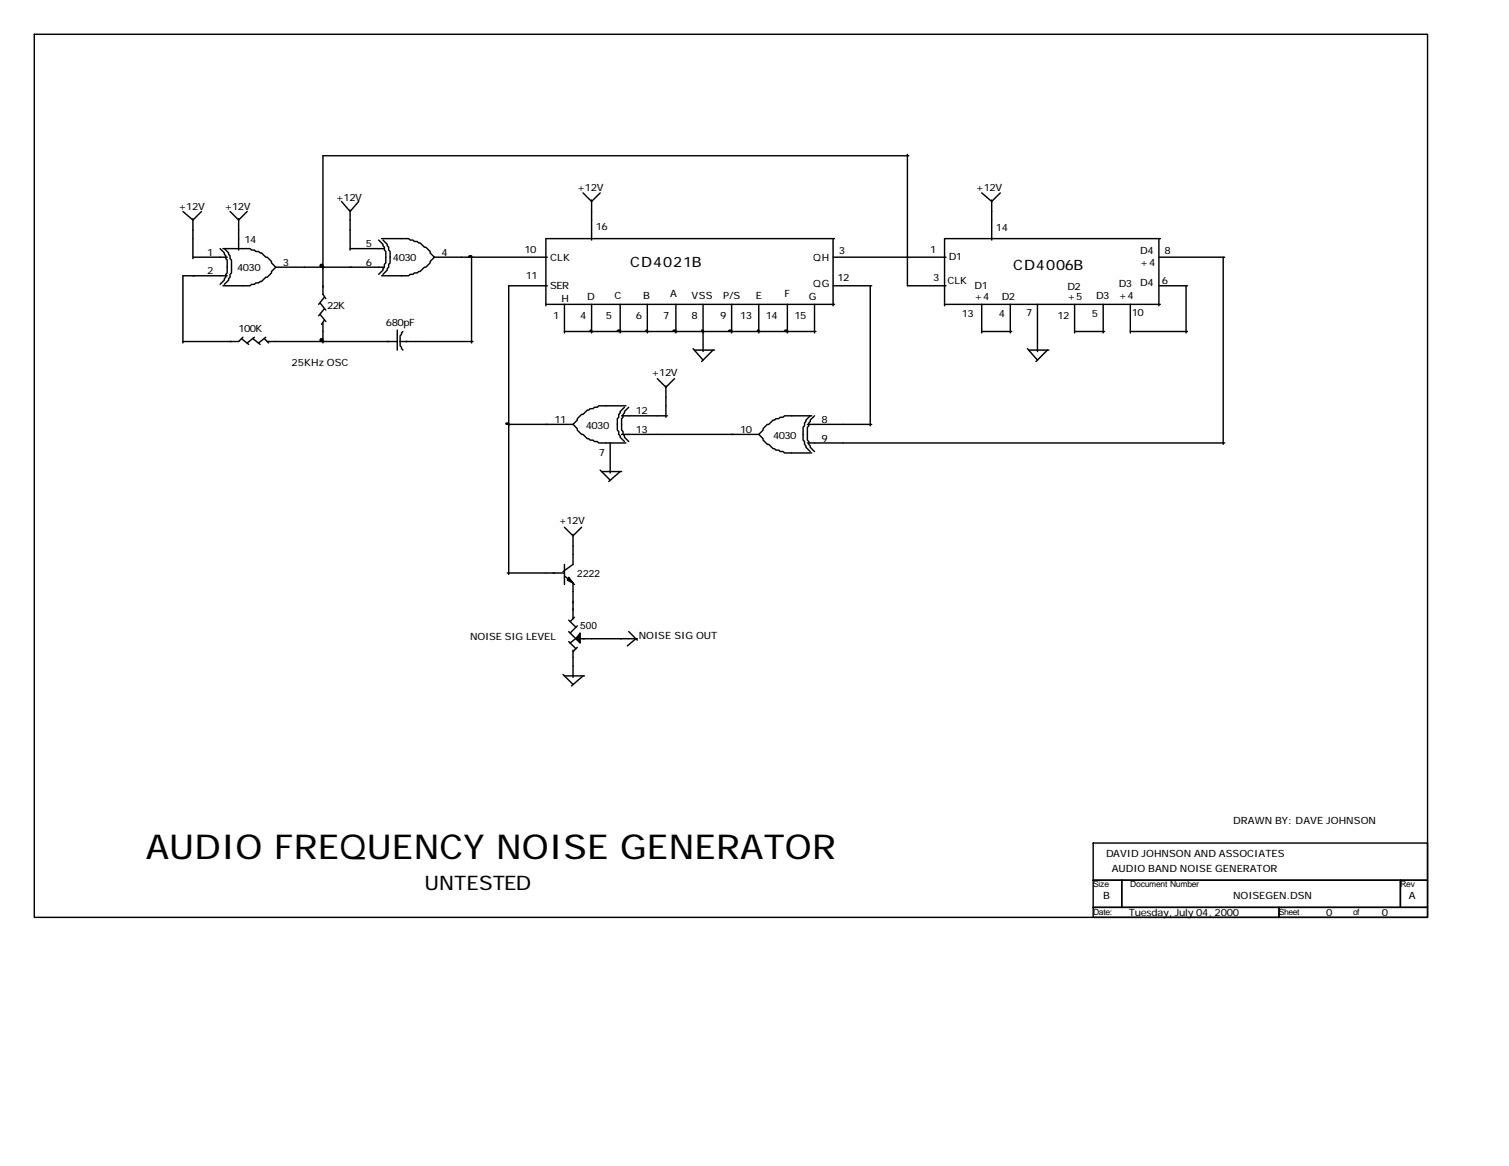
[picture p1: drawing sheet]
<svg xmlns="http://www.w3.org/2000/svg" width="279mm" height="216mm" viewBox="0 0 279 216" stroke-linecap="round" stroke-linejoin="round" font-family="sans-serif">
<g fill="none" stroke="#000" stroke-width=".26">
<path d="M6.3 6.3h258v163.6h-258zM33.9 39.2l1.8 1.5 1.6-1.5M42.6 39.2l1.6 1.5 1.6-1.5M63.2 37.3l1.6 1.9 1.6-1.9M64.8 38.9v7.4M107.9 35.7l1.6 1.6 1.6-1.6M109.5 37v7.4M168 28.6v24.3h7.2M168.3 28.8h-108.5v25.7l.5 .8M181.8 35.7l1.8 1.6 1.6-1.6M183.6 37v7.4M35.7 47.6h6.4"/>
<path d="M35.7 40.5v7.4M40.7 46l.8 .8v.3l.3 .3v.5l.3 .3v2.3l-.3 .3v.5l-.3 .3v.3l-.8 .8M41.3 46h5l.3 .3h.5l.3 .3h.5l.3 .2h.2l.8 .8h.3l1.6 1.9M41.5 46l.8 .8v.3l.3 .3v.5l.3 .3v2.3l-.3 .3v.5l-.3 .3v.3l-.8 .8M42.1 51.1h-8.2v12.4M44.2 40.5v5.8M51.1 49.5l-1.6 1.8h-.3l-.8 .8h-.2l-.3 .3h-.5l-.3 .3h-.5l-.3 .2h-5M51.1 49.5h20.1M59.3 56.1l1 1.3M59.3 58.2l1 1.3M59.8 59.8v3.7M60.1 55l-1.1 1.4"/>
<path d="M60.1 57.2l-1.1 1.3M60.1 59.3l-.6 .8M64.8 46h6.4M70.1 44.4l.8 .8v.3l.3 .3v.5l.2 .3v2.1l-.2 .2v.6l-.3 .2v.3l-.8 .8M70.6 44.2h5.1l.2 .2h.6l.2 .3h.6l.2 .3h.3l.8 .8h.2l1.6 1.8M70.9 44.4l.8 .8v.3l.3 .3v.5l.2 .3v2.1l-.2 .2v.6l-.3 .2v.3l-.8 .8M80.4 47.6l-1.6 1.9h-.2l-.8 .8h-.3l-.2 .2h-.6l-.2 .3h-.6l-.2 .3h-5.1M80.4 47.6h20.9M87.3 47.6v15.9M101.1 56.4h53.4M101.3 52.9h-7.1v53.5M104.5 56.4v5.2"/>
<path d="M109.5 56.4v5.2M114.8 56.4v5.2M119.9 56.4v5.2M125.1 56.4v5.2M130.2 56.4v8.7M135.5 56.4v5.2M140.5 56.4v5.2M145.8 56.4v5.2M150.8 56.4v5.2M154.3 44.2v12.4M154.3 47.6h20.9M154.3 52.9h7.1"/>
<path d="M154.5 44.2h-53.4v12.4M161.1 52.9v25.9M174.9 56.4h39.9M181.8 56.4v5.2M187.1 56.4v5.2M192.1 56.4v8.7M199 56.4v5.2M204.3 56.4v5.2M209.3 56.4v5.2M214.6 44.2v12.4M214.6 47.6h12.1M214.6 52.9h5.3"/>
<path d="M214.8 44.2h-39.9v12.4M219.6 52.9v8.7M226.5 47.6v34.7M44.7 62.7l1.3 1.1M45 62.4l-.8 .8h-10.3M46.8 62.7l1.4 1.1M47.1 62.4l-1.3 1.1M48.9 62.7l.8 .8M49.2 62.4l-1.3 1.1M49.5 63.2h24.1M73.6 61.1v3.7M74.1 63.2v.8l.5 .8"/>
<path d="M74.1 63.2h13.5M74.6 61.4l-.5 .8v1M94.2 78.6h11.9M104.5 61.4h46.6M106.1 78.6l1.6 1.8h.2l.8 .8h.3l.3 .3h.5l.3 .3h.5l.3 .2h5M115.1 77h8.5M115.6 75.4l-.8 .8v.3l-.2 .2v.6l-.3 .2v2.1l.3 .3v.5l.2 .3v.3l.8 .8M115.9 75.1h-5l-.3 .3h-.5l-.3 .3h-.5l-.3 .2h-.3l-.8 .8h-.2l-1.6 1.9M116.4 75.4l-.8 .8v.3l-.2 .2v.6l-.3 .2v2.1l.3 .3v.5l.2 .3v.3l.8 .8M121.7 70.1l1.6 1.6 1.6-1.6M123.3 71.4v5.9M128.3 64.6l1.9 2.1"/>
<path d="M128.6 64.8h3.7M132 64.8l-2.1 2.1M149.5 78.6h11.9M150 77l-.8 .8v.3l-.2 .2v.5l-.3 .3v2.4l.3 .3v.5l.2 .2v.3l.8 .8M150.3 77h-5l-.3 .3h-.5l-.3 .2h-.5l-.3 .3h-.3l-.8 .8h-.2l-1.6 1.8M150.8 77l-.8 .8v.3l-.2 .2v.5l-.3 .3v2.4l.3 .3v.5l.2 .2v.3l.8 .8M181.8 61.4h5.5M190.2 64.6l1.9 2.1M190.5 64.8h3.7M193.9 64.8l-2.1 2.1M199 61.4h5.5M209.3 61.4h10.6"/>
<path d="M104.5 97.6l1.6 1.6 1.6-1.6M106.1 99v5.5l-1.9 1.3M111.1 87l1.9 1.9M111.4 87.3h3.7M113 82v5.6M114.8 87.3l-2.1 1.9M115.1 80.4h25.4M140.5 80.4l1.6 1.9h.2l.8 .8h.3l.3 .2h.5l.3 .3h.5l.3 .3h5M149.5 82h77.2M93.9 106.1h10.6M104.5 106.6l1.9 1.6M104.5 104.5v3.7"/>
<path d="M105.3 118.8l1.3 1.3M105.3 116.9l1.3 1.4M105.3 114.8l1.3 1.4M106.1 107.9v6.7M106.4 114.3l-.8 .8M106.9 119.9l-.8 .7M106.9 118l-1.3 1.1M106.9 115.9l-1.3 1.3M107.4 118.3h10.6M116.4 116.9l1.6 1.6M117.7 118.3l-1.5 1.3M104.2 124.9l1.9 1.8"/>
<path d="M104.5 125.1h3.7M106.1 120.4v5M107.9 125.1l-2.1 1.9M202.4 156.1h61.9v6.9h-61.9zM202.4 163h5.3v5h-5.3zM202.4 168h34.4v1.9h-34.4zM207.7 163h51.6v5h-51.6zM236.8 168h27.5v1.9h-27.5zM259.3 163h5v5h-5z"/>
</g>
<g fill="#000" stroke="#000" stroke-width=".26">
<path d="M105.3 106.9l.8 1-1.1-.5z" fill-rule="evenodd"/>
<path d="M107.4 117.2v1.9l-.8-.8z" fill-rule="evenodd"/>
</g>
<g fill="#000" stroke="#000" stroke-width=".26">
<path d="M86.9 47.4h.4v.1l-.3 .1-.2-.1zM93.7 78.4l.5-.1v.1l-.3 .2-.2-.2zM109.3 61.2l.2-.1v.2h-.2zM114.4 61.2l.4-.1v.2l-.2 .1-.3-.1zM119.6 61.2l.3-.1-.1 .2h-.2zM124.7 61.2l.4-.1v.2l-.2 .1-.3-.1zM129.9 61.2l.3-.1-.1 .2h-.2zM135 61.2l.5-.1v.2l-.3 .1-.3-.1zM140.3 61.2l.2-.1v.2h-.2zM145.3 61.2l.5-.1v.2l-.3 .1-.2-.1z"/>
<circle cx="59.5" cy="49.2" r=".26"/>
<circle cx="59.5" cy="63" r=".26"/>
</g>
<text font-size="6.3" x="27" y="159">AUDIO FREQUENCY NOISE GENERATOR</text>
<text font-size="3.7" x="78.6" y="164.8">UNTESTED</text>
<g font-size="2.6">
<text x="116.7" y="49.5">CD4021B</text>
<text x="187.6" y="50">CD4006B</text>
</g>
<g font-size="1.9">
<text x="106.9" y="35.5">+12V</text>
<text x="180.7" y="35.5">+12V</text>
<text x="33.1" y="38.9">+12V</text>
<text x="41.5" y="38.9">+12V</text>
<text x="62.2" y="37.3">+12V</text>
<text x="38.4" y="47.4">1</text>
<text x="45.2" y="45">14</text>
<text x="67.7" y="45.8">5</text>
<text x="81.8" y="47.4">4</text>
<text x="97.1" y="46.8">10</text>
<text x="110.3" y="42.6">16</text>
<text x="155.3" y="47.1">3</text>
<text x="172.2" y="46.8">1</text>
<text x="184.4" y="42.9">14</text>
<text x="211.1" y="47.1">D4</text>
<text x="215.6" y="47.1">8</text>
<text x="38.4" y="50.8">2</text>
<text x="43.9" y="50.3">4030</text>
<text x="52.4" y="49.2">3</text>
<text x="67.7" y="49.2">6</text>
<text x="72.8" y="48.4">4030</text>
<text x="97.4" y="51.6">11</text>
<text x="101.9" y="48.4">CLK</text>
<text x="101.9" y="53.4">SER</text>
<text x="150.5" y="48.4">QH</text>
<text x="150.5" y="53.2">QG</text>
<text x="155" y="52.1">12</text>
<text x="172.8" y="52.1">3</text>
<text x="175.4" y="52.7">CLK</text>
<text x="175.7" y="48.2">D1</text>
<text x="180.4" y="53.4">D1</text>
<text x="197.6" y="53.7">D2</text>
<text x="207.2" y="53.2">D3</text>
<text x="211.1" y="52.9">D4</text>
<text x="211.1" y="49.2">+4</text>
<text x="215.1" y="52.7">6</text>
<text x="60.6" y="57.2">22K</text>
<text x="102.4" y="59">1</text>
<text x="104" y="55.8">H</text>
<text x="107.4" y="59">4</text>
<text x="108.7" y="55.6">D</text>
<text x="112.2" y="59">5</text>
<text x="113.8" y="55.3">C</text>
<text x="117.7" y="59">6</text>
<text x="119.1" y="55.3">B</text>
<text x="122.8" y="59">7</text>
<text x="124.1" y="55">A</text>
<text x="128.1" y="59">8</text>
<text x="128.1" y="55.3">VSS</text>
<text x="133.3" y="59">9</text>
<text x="133.9" y="55.3">P/S</text>
<text x="137.1" y="59">13</text>
<text x="140" y="55.3">E</text>
<text x="141.8" y="59">14</text>
<text x="145.3" y="55">F</text>
<text x="147.1" y="59">15</text>
<text x="149.8" y="55.6">G</text>
<text x="178.1" y="58.7">13</text>
<text x="180.4" y="55.6">+4</text>
<text x="184.9" y="58.7">4</text>
<text x="185.5" y="55.6">D2</text>
<text x="190" y="58.5">7</text>
<text x="195.8" y="59">12</text>
<text x="197.6" y="55.6">+5</text>
<text x="202.1" y="58.7">5</text>
<text x="202.9" y="55.3">D3</text>
<text x="207.2" y="55.3">+4</text>
<text x="209.5" y="58.5">10</text>
<text x="44.2" y="61.4">100K</text>
<text x="71.4" y="60.3">680pF</text>
<text x="54" y="67.7">25KHz OSC</text>
<text x="120.6" y="69.6">+12V</text>
<text x="117.7" y="76.7">12</text>
<text x="102.7" y="78.3">11</text>
<text x="108.5" y="79.4">4030</text>
<text x="117.7" y="80.2">13</text>
<text x="137.1" y="80.2">10</text>
<text x="143.1" y="81.2">4030</text>
<text x="152.1" y="78.3">8</text>
<text x="152.1" y="81.8">9</text>
<text x="110.9" y="84.4">7</text>
<text x="103.5" y="97.1">+12V</text>
<text x="106.9" y="106.9">2222</text>
<text x="87" y="118.5">NOISE SIG LEVEL</text>
<text x="107.4" y="116.4">500</text>
<text x="118.3" y="118.3">NOISE SIG OUT</text>
<text x="228.3" y="152.7">DRAWN BY: DAVE JOHNSON</text>
<text x="204.8" y="158.8">DAVID JOHNSON AND ASSOCIATES</text>
<text x="205.8" y="161.4">AUDIO BAND NOISE GENERATOR</text>
<text x="204.3" y="166.4">B</text>
<text x="228.3" y="166.4">NOISEGEN.DSN</text>
<text x="260.9" y="166.4">A</text>
<text x="209" y="169.6">Tuesday, July 04, 2000</text>
<text x="245.5" y="169.6">0</text>
<text x="255.9" y="169.6">0</text>
</g>
<g font-size="1.6">
<text x="202.4" y="164.3">Size</text>
<text x="209.3" y="164.3">Document Number</text>
<text x="259.3" y="164.3">Rev</text>
<text x="202.4" y="169.3">Date:</text>
<text x="236.8" y="169.3">Sheet</text>
<text x="250.6" y="169.3">of</text>
</g>
</svg>
